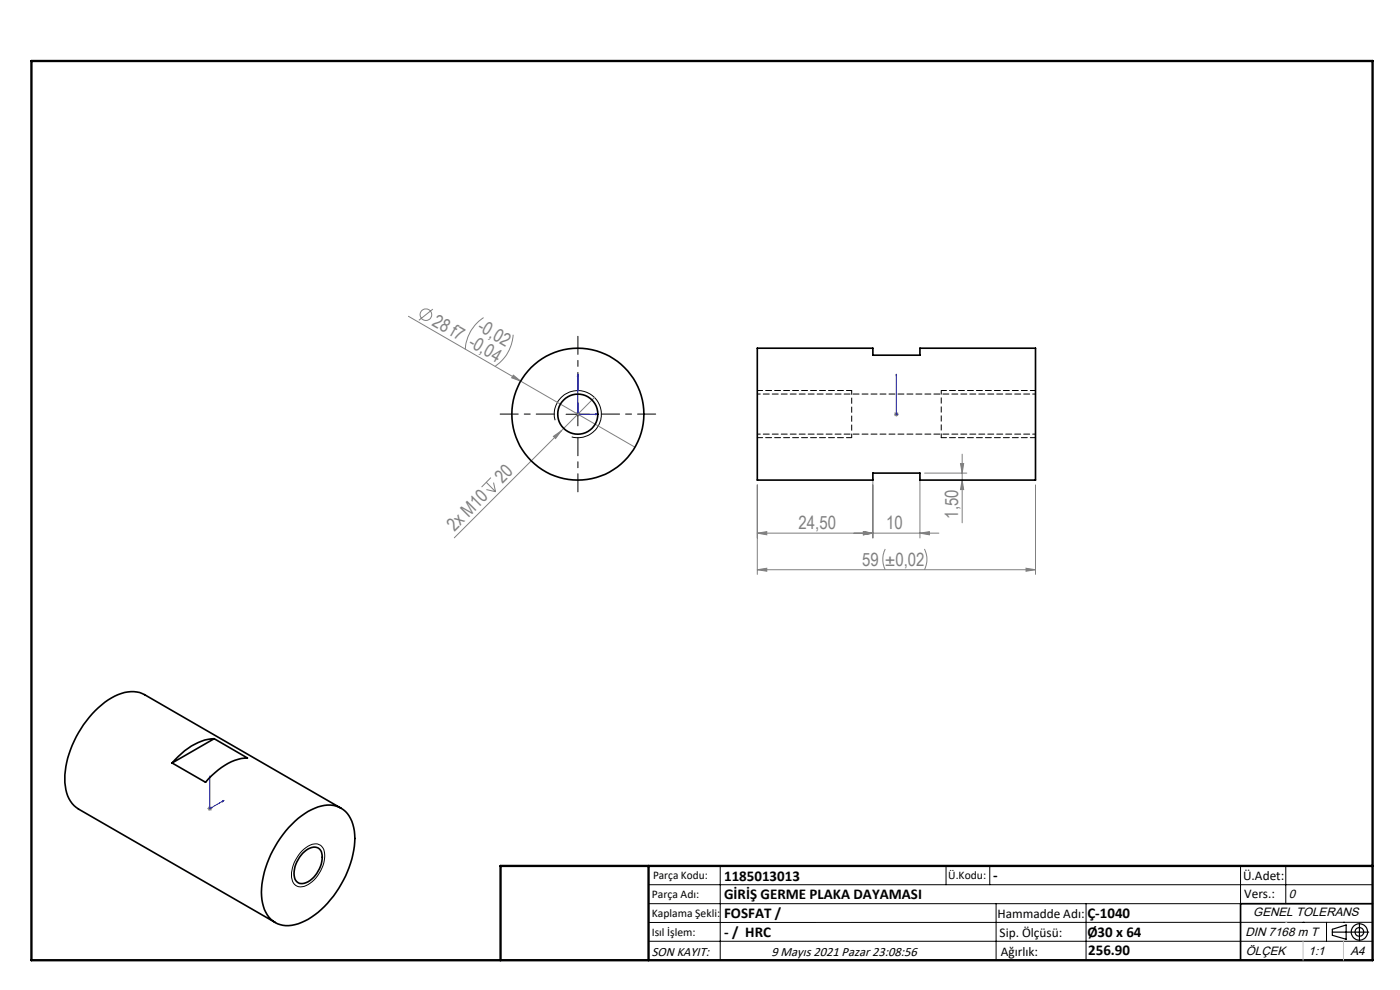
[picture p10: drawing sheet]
<svg xmlns="http://www.w3.org/2000/svg" width="297mm" height="210mm" viewBox="0 0 297 210" stroke-linecap="round" stroke-linejoin="round" font-family="sans-serif">
<g fill="none" stroke="#808080" stroke-width=".21">
<path d="M86.6 67.1l48.1 27.8M91.8 65.6l-2.9 2.3M102.6 67.4a8.5 8.5 0 0 0-3.9 6.7M108.9 71a8.9 8.9 0 0 1-3.9 6.7M108.9 79.6l1.6 1.2-2-.7zM117.4 92.6l1.7-1.2-1.2 1.6zM119.1 91.4l-22.7 22.7M122.1 87.9h1M122.2 87.5l.7 .7M122.6 87.3v1.1M122.9 87.5l-.7 .7M126.1 84.3l-7 7.1"/>
<path d="M189.7 87.9h1M189.8 87.5l.7 .7M190.1 87.3v1.1M190.5 87.5l-.7 .7M203.8 98.3h.6l-.3 2.1zM204.1 96.3v14.6M103.2 102.3l1.9 2M103.2 103.8l1.9 .5M104.1 101.3l-1.9 2M104.7 102.4l.4 1.9M160.7 113.1l2-.3v.6zM160.7 102.9v18.9"/>
<path d="M160.7 113.1h38.5M183.2 112.8l2 .3-2 .3zM185.2 101.3v12.8M187.8 116.4a5.2 5.2 0 0 0 0 4.5M195.2 113.1l2-.3v.6zM195.2 101.3v12.8M196.1 116.4a4.9 4.9 0 0 1 0 4.5M196.1 100.4h9M204.1 101.8l.3 2h-.6zM219.7 102.9v18.9M160.7 120.9l2-.4v.7zM160.7 120.9h59"/>
<path d="M217.7 120.5l2 .4-2 .3zM44 171.5h1M44.2 171.2l.7 .7M44.5 171v1M44.9 171.2l-.7 .7"/>
<circle cx="90.4" cy="66.8" r="1.22"/>
</g>
<g fill="none" stroke="#000" stroke-width=".21">
<path d="M117.8 89.1a5 5 0 0 1 4.3-6.2 5 5 0 0 1 5.5 5.4 5 5 0 0 1-6.3 4.4M120.1 87.9h5M122.6 85.4v4.9M64.1 180.5a3.6 3.6 0 0 1 3.6-1.3 2.48 2.48 0 0 1 1.2 2.8 7.1 7.1 0 0 1-4.8 6.1 1.93 1.93 0 0 1-2.3-2 7.6 7.6 0 0 1 2.3-5.6zM137.6 187.7h153.6M137.6 191.7h153.6M137.6 199.7h153.6M152.8 183.7v20M200.7 183.7v4M210 183.7v4M211.3 191.7v12M230.4 191.7v12"/>
<path d="M263.2 183.7v20M272.8 183.7v8M276.4 195.6h.1M281.4 195.6v4.1M285 195.6h.1M291.2 195.6l-153.6 .1"/>
</g>
<path d="M180.7 82.9v9.9M199.7 92.8v-10" fill="none" stroke="#000" stroke-width=".21" stroke-dasharray="1.3 .6" stroke-dashoffset=".4" stroke-linecap="butt"/>
<g fill="none" stroke="#000" stroke-width=".25">
<path d="M282.6 197.7h7.8M282.6 197.1l3-.9v3l-3-.8zM288.4 195.8v3.8M106.2 203.7h185"/>
<circle cx="288.4" cy="197.7" r="1.74"/>
<circle cx="288.4" cy="197.7" r=".93"/>
</g>
<path d="M122.6 79.4l.1 .4h-.2zM122.6 79.4v8.5h4.2M190.1 79.4v.4v-.4M190.1 79.4v8.5M126.4 87.8l.4 .1-.4 .1zM190.1 87.8v.2zM190.1 87.9h.1M44.5 164.6l.1 .3-.2 .1zM44.5 164.6v6.9l3-1.7M47.2 169.9l.3-.1-.3 .3z" fill="none" stroke="#00f" stroke-width=".21"/>
<path d="M117.6 87.8h-11.5M122.6 82.8v-11.5M122.6 92.8v11.5M127.6 87.8h11.5" fill="none" stroke="#000" stroke-width=".21" stroke-dasharray="15.2 1.3 1.3 1.3" stroke-dashoffset="11.4"/>
<path d="M160.7 92.8h20M180.7 82.8h-20M199.7 92.8h20M219.7 82.8h-20" fill="none" stroke="#000" stroke-width=".21" stroke-dasharray="1.3 .6" stroke-dashoffset=".2"/>
<path d="M180.7 82.8v.1M199.7 92.8h.1" fill="none" stroke="#000" stroke-width=".21" stroke-dasharray="1.3 .6"/>
<path d="M291.2 191.7h-28v12" fill="none" stroke="#000" stroke-width=".35"/>
<path d="M6.7 12.9h284.5v190.8h-284.5zM137.6 183.7v20M291.2 183.7h-185v20" fill="none" stroke="#000" stroke-width=".5"/>
<path d="M276.4 199.7v4M285 199.7v4" fill="none" stroke="#c0c0c0" stroke-width=".21"/>
<path d="M272.8 195.6h.1" fill="none" stroke="#c0c0c0" stroke-width=".25"/>
<g fill="#00f">
<path d="M126.4 87.8l.4 .1-.4 .1zM122.6 79.4l.1 .4h-.2z"/>
<path d="M47.2 169.9l.3-.1-.3 .3zM44.5 164.6l.1 .3-.2 .1z"/>
<path d="M190.1 87.8v.2zM190.1 79.4v.4z"/>
</g>
<g fill="#808080">
<path d="M108.9 79.6l1.6 1.2-2-.7z"/>
<path d="M117.4 92.6l1.7-1.2-1.2 1.6z"/>
<path d="M160.7 113.1l2-.3v.6zM183.2 112.8l2 .3-2 .3zM183.2 112.8l2 .3-2 .3zM195.2 113.1l2-.3v.6zM160.7 120.9l2-.4v.7zM217.7 120.5l2 .4-2 .3z"/>
<path d="M203.8 98.3h.6l-.3 2.1zM204.1 101.8l.3 2h-.6z"/>
</g>
<g fill="none" stroke="#000" stroke-width=".35">
<path d="M160.7 73.9h24.5v1.4h10v-1.4h24.5v27.9h-24.5v-1.4h-10v1.4h-24.5zM45.4 156.7l7.1 4.1a12.1 12.1 0 0 0-8.3 4.4l-.6 .7-7.1-4.1M45.4 156.7a12.5 12.5 0 0 0-8.3 4.4l-.6 .7M45.4 156.7l-8.9 5.1M62.6 174.2a10.6 10.6 0 0 1 8.1-3.4 5.7 5.7 0 0 1 4.5 5.5 20.5 20.5 0 0 1-5.1 14.5 13.8 13.8 0 0 1-8.9 5.5 5.3 5.3 0 0 1-5.5-4.7 18.6 18.6 0 0 1 3.2-12.9l1.7-2.4zM72.4 171.4l-41.7-24.1a7.5 7.5 0 0 0-7.8 1.2 21.8 21.8 0 0 0-9.1 17.5 6.7 6.7 0 0 0 2.9 5.6l41.7 24.1M64.2 181a3.1 3.1 0 0 1 3.3-1.1 2.89 2.89 0 0 1 .7 3.4 5.3 5.3 0 0 1-4.3 4.1 1.82 1.82 0 0 1-1.5-2.1 6.6 6.6 0 0 1 1.8-4.3z"/>
<circle cx="122.6" cy="87.9" r="4.2"/>
<circle cx="122.6" cy="87.8" r="14"/>
</g>
<path d="M160.7 92.1h59M219.7 83.6h-59" fill="none" stroke="#000" stroke-width=".21" stroke-dasharray="1.3 .6" stroke-dashoffset=".7"/>
<g font-size="3.9" fill="#808080">
<text x="91.5" y="68.9" transform="rotate(30 91.5 68.9)">28 f7 -0,04</text>
<text x="101.1" y="70" transform="rotate(30 101.1 70)">-0,02</text>
<text x="106.6" y="102.6" transform="rotate(-45 106.6 102.6)">20</text>
<text x="96.4" y="112.8" transform="rotate(-45 96.4 112.8)">2x M10</text>
<text x="169.4" y="112.2">24,50</text>
<text x="188" y="112.2">10</text>
<text x="203.3" y="110" transform="rotate(-90 203.3 110)">1,50</text>
<text x="182.9" y="120">59 ±0,02</text>
</g>
<g font-size="3.2">
<text x="153.6" y="186.8">1185013013</text>
<text x="153.6" y="190.8">GİRİŞ GERME PLAKA DAYAMASI</text>
<text x="210.7" y="186.6">-</text>
<text x="153.6" y="194.8">FOSFAT /</text>
<text x="230.7" y="194.8">Ç-1040</text>
<text x="153.6" y="198.8">- / HRC</text>
<text x="230.7" y="198.7">Ø30 x 64</text>
<text x="230.8" y="202.6">256.90</text>
</g>
<g font-size="2.8">
<text x="263.7" y="186.7">Ü.Adet:</text>
<text x="263.9" y="190.5">Vers.:</text>
<text x="211.6" y="194.8">Hammadde Adı:</text>
<text x="138.3" y="202.8">SON KAYIT:</text>
<text x="163.6" y="202.8">9 Mayıs 2021 Pazar 23:08:56</text>
<text x="212.1" y="198.7">Sip. Ölçüsü:</text>
<text x="212.3" y="202.7">Ağırlık:</text>
</g>
<g font-size="2.6">
<text x="273.4" y="190.4">0</text>
<text x="265.9" y="194.4">GENEL TOLERANS</text>
<text x="264.2" y="198.5">DIN 7168 m T</text>
<text x="264.3" y="202.6">ÖLÇEK</text>
<text x="277.6" y="202.6">1:1</text>
<text x="286.5" y="202.6">A4</text>
</g>
<g font-size="2.5">
<text x="138.3" y="190.5">Parça Adı:</text>
<text x="138.5" y="186.5">Parça Kodu:</text>
<text x="201.2" y="186.5">Ü.Kodu:</text>
<text x="138.3" y="194.5">Kaplama Şekli:</text>
<text x="138.3" y="198.6">Isıl İşlem:</text>
</g>
</svg>
